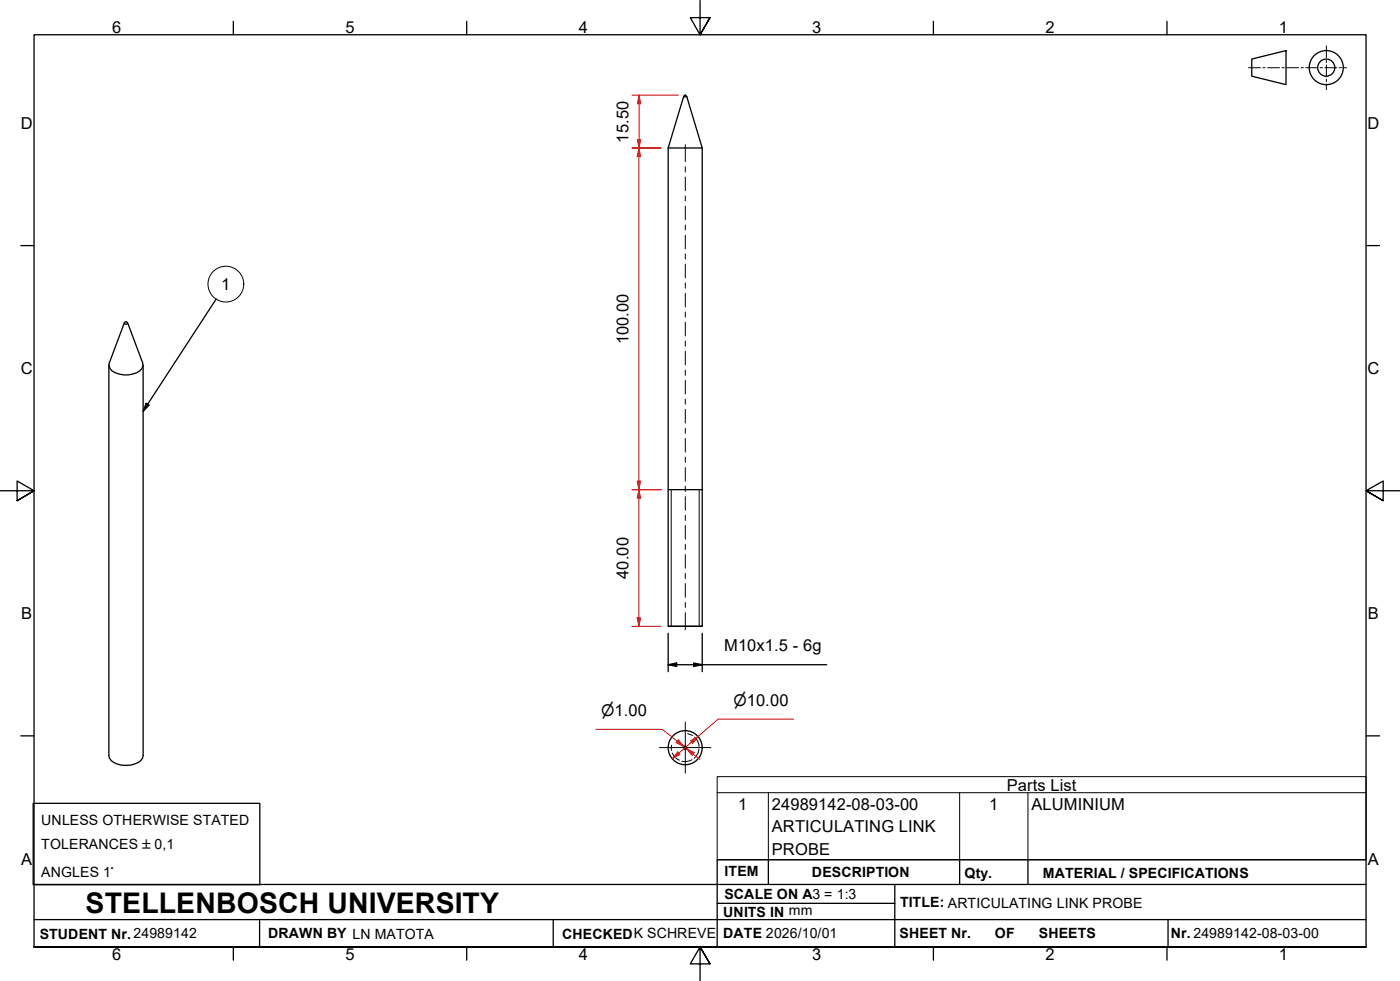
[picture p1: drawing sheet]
<svg xmlns="http://www.w3.org/2000/svg" width="410mm" height="287mm" viewBox="0 0 410 287" stroke-linecap="round" stroke-linejoin="round" font-family="sans-serif">
<!-- layer: Threads(ISO) -->
<path d="M196.5 143.3v40M204.7 143.3v40" fill="none" stroke="#000" stroke-width=".29"/>
<!-- layer: Visible Edges(ISO) -->
<g fill="none" stroke="#000" stroke-width=".38">
<path d="M200.1 28.3l.5-.5 .5 .5M200.2 28.3l-4.6 15h10l-4.5-15M200.2 28.3h.9M195.6 43.3v140h10v-140M36.4 94.6l-4.4 11.6a2.43 2.43 0 0 0 1.7 2.9 7 7 0 0 0 7.9-1.3l.2-.8v-.8l-4.4-11.6M36.7 94.2l.5 .1 .1 .5h-.9zM31.9 106.9v114.3a4.4 4.4 0 0 0 5 2.8 5.7 5.7 0 0 0 4.8-2.1l.2-.7v-114.3M195.6 143.3h10M195.6 183.3h10"/>
<circle cx="200.6" cy="218.9" r="5"/>
<circle cx="200.6" cy="218.9" r=".48"/>
</g>
<!-- layer: Hidden Edges(ISO) -->
<path d="M196.6 218.1l.1 1.6M201.4 214.8l1.4 .5M203.4 215.8a3.6 3.6 0 0 1 1.3 2.7M204.7 219.3l-.2 1-1.2 1.6M196.8 220.4a3.5 3.5 0 0 0 2.1 2.1M202.6 222.4l-1.9 .6-1.1-.2" fill="none" stroke="#000" stroke-width=".29"/>
<!-- layer: Symbols(ISO) -->
<g fill="none" stroke="#000" stroke-width=".29">
<path d="M210 232v-4.7h190v4.7M210 232v19.7h190v-19.7M210 232h190M225 232v19.7M281 232v19.7M301 232v19.7"/>
<circle cx="66.1" cy="83.2" r="5.2"/>
</g>
<!-- layer: Border_0 -->
<g fill="none" stroke="#000" stroke-width=".38">
<path d="M68.3 6.2v4M136.7 6.2v4M205 .1v10.1l-2.9-5h5.8l-2.9 5 2.9-5M273.3 6.2v4M341.7 6.2v4M6.1 71.9h3.9M400 71.9h3.9M0 143.7h10l-5-2.9v5.8l5-2.9-5 2.9M410 143.7h-10l5-2.9v5.8l-5-2.9 5 2.9M6.1 215.4h3.9M400 215.4h3.9M10 277.2v-267h390v267h-390h390"/>
<path d="M68.3 277.2v3.9M136.7 277.2v3.9M273.3 277.2v3.9M341.7 277.2v3.9M207.9 282.1l-2.9-4.9 2.9 4.9h-5.8l2.9-4.9v10"/>
</g>
<!-- layer: Sketch Geometry(ISO) -->
<g fill="none" stroke="#000" stroke-width=".38">
<path d="M366.5 17.3l10.1-2.5v10l-10.1-2.5zM9.7 235.2h66.4v23.8h-66.4zM10 258.9h390M225 251.7v7.2M262 258.9v18.3M281 251.7v7.2M301 251.7v7.2M400 251.7h-190v25.5M10 277.2h390M10 269.2h390M76 269.2v8M162 269.2v8"/>
<path d="M210 264.4h52M342 269.2v8"/>
<circle cx="388.3" cy="19.8" r="5"/>
<circle cx="388.3" cy="19.8" r="2.51"/>
</g>
<g fill="none" stroke="#000" stroke-width=".29">
<path d="M365.6 19.8h3.5M369.8 19.8h.7M371.2 19.8h3.4M375.3 19.8h.7M376.7 19.8h3.5M380.9 19.8h.7M382.3 19.8h3.5M386.5 19.8h.7M387.9 19.8h3.5M388.4 13.4v3.5M388.4 17.6v.7M388.4 19v3.5"/>
<path d="M392.1 19.8h.7M393.5 19.8h.8M388.4 23.2v.7M388.4 24.6v1.6"/>
</g>
<!-- layer: Symbols(ISO) -->
<path d="M63.3 87.5l-21.4 32.9M42.8 118.1l.9 .5-1.8 1.8zM195.6 194.6l2.5-.5v1zM195.6 194.6h46.5M195.6 185.4v11.2M203.1 194.1l2.5 .5-2.5 .5zM205.6 185.4v11.2" fill="none" stroke="#000" stroke-width=".38"/>
<path d="M42.8 118.1l.9 .5-1.8 1.8zM195.6 194.6l2.5-.5v1zM203.1 194.1l2.5 .5-2.5 .5z" fill="#000"/>
<!-- layer: Dimensions(ISO) -->
<path d="M187.1 143.3v2.5" fill="none" stroke="#f00" stroke-width=".29"/>
<path d="M187.1 143.3l.5 2.5h-1z" fill="#f00"/>
<path d="M187.1 143.3l.5 2.5h-1zM187.1 180.9v2.4" fill="none" stroke="#f00" stroke-width=".29"/>
<path d="M186.6 180.9h1l-.5 2.4z" fill="#f00"/>
<path d="M187.1 43.3v2.6M185 143.3h8.6M187.1 145.8v35.1M185 183.3h8.6M186.6 180.9h1l-.5 2.4z" fill="none" stroke="#f00" stroke-width=".29"/>
<!-- layer: Center Mark(ISO) -->
<path d="M193.1 218.8h15.1M200.7 211.3v15" fill="none" stroke="#000" stroke-width=".29"/>
<!-- layer: Centerline(ISO) -->
<g fill="none" stroke="#000" stroke-width=".29">
<path d="M200.7 42.4v4.9M200.7 48.8v1.6M200.7 51.8v4M200.7 57.4v1.4M200.7 60.3v4M200.7 65.9v1.4M200.7 68.8v4M200.7 74.3v1.5M200.7 77.4v4M200.7 82.8v1.5M200.7 85.9v4M200.7 91.3v1.6"/>
<path d="M200.7 94.3v4M200.7 99.8v1.6M200.7 102.8v4M200.7 108.3v1.6M200.7 111.3v4M200.7 116.9v1.4M200.7 119.8v4M200.7 125.4v1.4M200.7 128.3v4M200.7 133.8v1.5M200.7 136.9v4M200.7 142.3v1.5"/>
<path d="M200.7 145.4v4M200.7 150.8v1.6M200.7 153.8v4M200.7 159.3v1.6M200.7 162.3v4M200.7 167.8v1.6M200.7 170.8v4M200.7 176.4v1.4M200.7 179.3v5.1"/>
</g>
<!-- layer: Dimensions(ISO) -->
<path d="M187.1 43.3l.5 2.6h-1z" fill="#f00"/>
<path d="M187.1 43.3l.5 2.6h-1zM187.1 140.9v2.4" fill="none" stroke="#f00" stroke-width=".29"/>
<path d="M186.6 140.9h1l-.5 2.4z" fill="#f00"/>
<path d="M187.1 27.8v2.6M185 43.3h8.6M187.1 45.9v95M185 143.3h8.6M186.6 140.9h1l-.5 2.4z" fill="none" stroke="#f00" stroke-width=".29"/>
<path d="M187.1 27.8l.5 2.6h-1z" fill="#f00"/>
<path d="M187.1 27.8l.5 2.6h-1zM187.1 40.8v2.5" fill="none" stroke="#f00" stroke-width=".29"/>
<path d="M186.6 40.8h1l-.5 2.5z" fill="#f00"/>
<path d="M185.1 27.8h13.5M187.1 30.4v10.4M185.1 43.3h8.5M186.6 40.8h1l-.5 2.5zM204.4 215.6l-1.9 1.6" fill="none" stroke="#f00" stroke-width=".29"/>
<path d="M202.2 216.8l2.2-1.2-1.6 2z" fill="#f00"/>
<path d="M202.2 216.8l2.2-1.2-1.6 2zM198.8 220.5l-2 1.6" fill="none" stroke="#f00" stroke-width=".29"/>
<path d="M198.4 220.1l.7 .8-2.3 1.2z" fill="#f00"/>
<path d="M198.3 216.9l1.9 1.6M202.5 217.2l-3.7 3.3M232.4 210.5h-22.2l-5.8 5.1M198.4 220.1l.7 .8-2.3 1.2z" fill="none" stroke="#f00" stroke-width=".29"/>
<path d="M198.6 216.5l1.6 2-2.2-1.1z" fill="#f00"/>
<path d="M198.6 216.5l1.6 2-2.2-1.1zM201 219.2l1.9 1.5" fill="none" stroke="#f00" stroke-width=".29"/>
<path d="M201 219.2l2.3 1.1-.7 .8z" fill="#f00"/>
<path d="M174.5 213.5h19.4l6.3 5M201 219.2l2.3 1.1-.7 .8zM202.9 220.7l2 1.6" fill="none" stroke="#f00" stroke-width=".29"/>
<text font-size="8.3" x="25.1" y="267.2">STELLENBOSCH UNIVERSITY</text>
<g font-size="4.8">
<text x="32.8" y="9.7">6</text>
<text x="101.2" y="9.7">5</text>
<text x="169.5" y="9.7">4</text>
<text x="237.8" y="9.7">3</text>
<text x="306.1" y="9.7">2</text>
<text x="374.5" y="9.7">1</text>
<text x="6.1" y="37.8">D</text>
<text x="184" y="41.7" transform="rotate(-90 184 41.7)">15.50</text>
<text x="400.4" y="37.8">D</text>
<text x="64.8" y="84.9">1</text>
<text x="184" y="100.8" transform="rotate(-90 184 100.8)">100.00</text>
<text x="6.1" y="109.6">C</text>
<text x="400.4" y="109.6">C</text>
<text x="184" y="169.4" transform="rotate(-90 184 169.4)">40.00</text>
<text x="6.2" y="181.3">B</text>
<text x="400.5" y="181.3">B</text>
<text x="212" y="190.6">M10x1.5 - 6g</text>
<text x="294.8" y="231.5">Parts List</text>
<text x="216.2" y="237.1">1</text>
<text x="226" y="237.1">24989142-08-03-00</text>
<text x="289.6" y="237.1">1</text>
<text x="302" y="237.1">ALUMINIUM</text>
<text x="226" y="243.6">ARTICULATING LINK</text>
<text x="226" y="250.1">PROBE</text>
<text x="6.2" y="253.1">A</text>
<text x="400.5" y="253.1">A</text>
<text x="32.8" y="281.1">6</text>
<text x="101.2" y="281.1">5</text>
<text x="169.5" y="281.1">4</text>
<text x="237.8" y="281.1">3</text>
<text x="306.1" y="281.1">2</text>
<text x="374.5" y="281.1">1</text>
</g>
<g font-size="4.6">
<text x="176" y="209.6">⌀1.00</text>
<text x="214.8" y="206.6">⌀10.00</text>
</g>
<g font-size="4.1">
<text x="12.1" y="241.6">UNLESS OTHERWISE STATED</text>
<text x="12.1" y="248.5">TOLERANCES ±0,1</text>
<text x="12.1" y="256.7">ANGLES 1°</text>
<text x="212.2" y="256.5">ITEM</text>
<text x="237.7" y="256.7">DESCRIPTION</text>
<text x="282.4" y="256.9">Qty.</text>
<text x="305.4" y="256.9">MATERIAL / SPECIFICATIONS</text>
<text x="212.1" y="263">SCALE ON A3 = 1:3</text>
<text x="211.8" y="268.4">UNITS IN mm</text>
<text x="263.5" y="265.6">TITLE: ARTICULATING LINK PROBE</text>
<text x="11.6" y="274.8">STUDENT Nr.24989142</text>
<text x="78.5" y="274.6">DRAWN BY LN MATOTA</text>
<text x="164.6" y="274.8">CHECKEDK SCHREVE</text>
<text x="211.8" y="274.6">DATE 2026/10/01</text>
<text x="263.4" y="274.6">SHEET Nr.</text>
<text x="291.3" y="274.6">OF</text>
<text x="304.2" y="274.6">SHEETS</text>
<text x="342.8" y="274.5">Nr. 24989142-08-03-00</text>
</g>
</svg>
